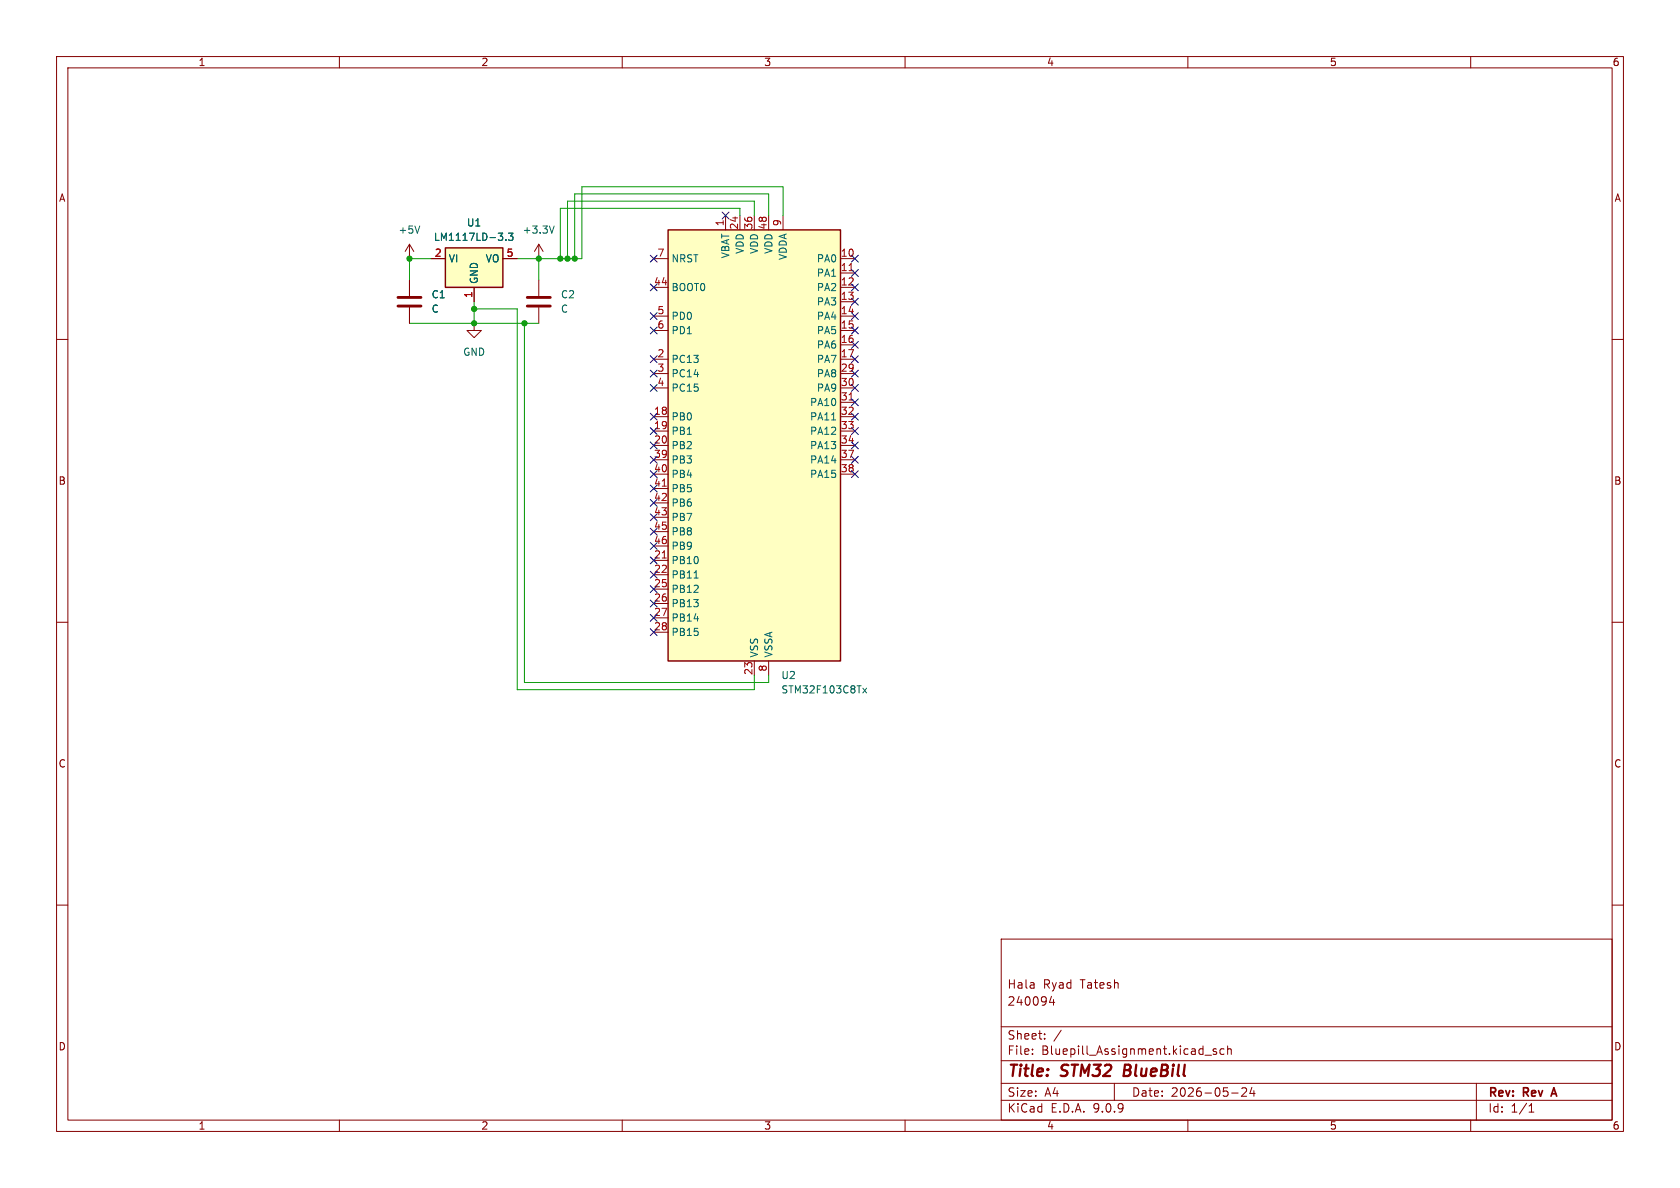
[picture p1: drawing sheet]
(kicad_sch
 (version 20250114)
 (generator "eeschema")
 (generator_version "9.0")
 (paper "A4")
 (title_block
  (title "STM32 BlueBill")
  (date "2026-05-24")
  (rev "Rev A")
  (comment 1 "Hala Ryad Tatesh")
  (comment 2 "240094"))
 (lib_symbols
  (symbol "Device:C"
   (pin_numbers (hide yes))
   (pin_names
    (offset 0.254)) (exclude_from_sim no) (in_bom yes) (on_board yes)
   (property "Reference" "C" (at 0.635 2.54 0) (effects (font (size 1.27 1.27)) (justify left)))
   (property "Value" "C" (at 0.635 -2.54 0) (effects (font (size 1.27 1.27)) (justify left)))
   (property "Footprint" "" (at 0.9652 -3.81 0) (effects (font (size 1.27 1.27)) (hide yes)))
   (property "Datasheet" "~" (at 0 0 0) (effects (font (size 1.27 1.27)) (hide yes)))
   (property "Description" "Unpolarized capacitor" (at 0 0 0) (effects (font (size 1.27 1.27)) (hide yes)))
   (symbol "C_0_1"
    (polyline (pts (xy -2.032 0.762) (xy 2.032 0.762)) (stroke (width 0.508) (type default)) (fill (type none)))
    (polyline (pts (xy -2.032 -0.762) (xy 2.032 -0.762)) (stroke (width 0.508) (type default)) (fill (type none))))
   (symbol "C_1_1"
    (pin passive line (at 0 3.81 270) (length 2.794) (name "~" (effects (font (size 1.27 1.27)))) (number "1" (effects (font (size 1.27 1.27)))))
    (pin passive line (at 0 -3.81 90) (length 2.794) (name "~" (effects (font (size 1.27 1.27)))) (number "2" (effects (font (size 1.27 1.27))))))
   (embedded_fonts no))
  (symbol "MCU_ST_STM32F1:STM32F103C8Tx" (exclude_from_sim no) (in_bom yes) (on_board yes)
   (property "Reference" "U" (at -15.24 39.37 0) (effects (font (size 1.27 1.27)) (justify left)))
   (property "Value" "STM32F103C8Tx" (at 7.62 39.37 0) (effects (font (size 1.27 1.27)) (justify left)))
   (property "Footprint" "Package_QFP:LQFP-48_7x7mm_P0.5mm" (at -15.24 -38.1 0) (effects (font (size 1.27 1.27)) (justify right) (hide yes)))
   (property "Datasheet" "https://www.st.com/resource/en/datasheet/stm32f103c8.pdf" (at 0 0 0) (effects (font (size 1.27 1.27)) (hide yes)))
   (property "Description" "STMicroelectronics Arm Cortex-M3 MCU, 64KB flash, 20KB RAM, 72 MHz, 2.0-3.6V, 37 GPIO, LQFP48" (at 0 0 0) (effects (font (size 1.27 1.27)) (hide yes)))
   (symbol "STM32F103C8Tx_0_1"
    (rectangle (start -15.24 -38.1) (end 15.24 38.1) (stroke (width 0.254) (type default)) (fill (type background))))
   (symbol "STM32F103C8Tx_1_1"
    (pin input line (at -17.78 33.02 0) (length 2.54) (name "NRST" (effects (font (size 1.27 1.27)))) (number "7" (effects (font (size 1.27 1.27)))))
    (pin input line (at -17.78 27.94 0) (length 2.54) (name "BOOT0" (effects (font (size 1.27 1.27)))) (number "44" (effects (font (size 1.27 1.27)))))
    (pin bidirectional line (at -17.78 22.86 0) (length 2.54) (name "PD0" (effects (font (size 1.27 1.27)))) (number "5" (effects (font (size 1.27 1.27))))
    (alternate "RCC_OSC_IN" bidirectional line))
    (pin bidirectional line (at -17.78 20.32 0) (length 2.54) (name "PD1" (effects (font (size 1.27 1.27)))) (number "6" (effects (font (size 1.27 1.27))))
    (alternate "RCC_OSC_OUT" bidirectional line))
    (pin bidirectional line (at -17.78 15.24 0) (length 2.54) (name "PC13" (effects (font (size 1.27 1.27)))) (number "2" (effects (font (size 1.27 1.27))))
    (alternate "RTC_OUT" bidirectional line)
    (alternate "RTC_TAMPER" bidirectional line))
    (pin bidirectional line (at -17.78 12.7 0) (length 2.54) (name "PC14" (effects (font (size 1.27 1.27)))) (number "3" (effects (font (size 1.27 1.27))))
    (alternate "RCC_OSC32_IN" bidirectional line))
    (pin bidirectional line (at -17.78 10.16 0) (length 2.54) (name "PC15" (effects (font (size 1.27 1.27)))) (number "4" (effects (font (size 1.27 1.27))))
    (alternate "ADC1_EXTI15" bidirectional line)
    (alternate "ADC2_EXTI15" bidirectional line)
    (alternate "RCC_OSC32_OUT" bidirectional line))
    (pin bidirectional line (at -17.78 5.08 0) (length 2.54) (name "PB0" (effects (font (size 1.27 1.27)))) (number "18" (effects (font (size 1.27 1.27))))
    (alternate "ADC1_IN8" bidirectional line)
    (alternate "ADC2_IN8" bidirectional line)
    (alternate "TIM1_CH2N" bidirectional line)
    (alternate "TIM3_CH3" bidirectional line))
    (pin bidirectional line (at -17.78 2.54 0) (length 2.54) (name "PB1" (effects (font (size 1.27 1.27)))) (number "19" (effects (font (size 1.27 1.27))))
    (alternate "ADC1_IN9" bidirectional line)
    (alternate "ADC2_IN9" bidirectional line)
    (alternate "TIM1_CH3N" bidirectional line)
    (alternate "TIM3_CH4" bidirectional line))
    (pin bidirectional line (at -17.78 0 0) (length 2.54) (name "PB2" (effects (font (size 1.27 1.27)))) (number "20" (effects (font (size 1.27 1.27)))))
    (pin bidirectional line (at -17.78 -2.54 0) (length 2.54) (name "PB3" (effects (font (size 1.27 1.27)))) (number "39" (effects (font (size 1.27 1.27))))
    (alternate "SPI1_SCK" bidirectional line)
    (alternate "SYS_JTDO-TRACESWO" bidirectional line)
    (alternate "TIM2_CH2" bidirectional line))
    (pin bidirectional line (at -17.78 -5.08 0) (length 2.54) (name "PB4" (effects (font (size 1.27 1.27)))) (number "40" (effects (font (size 1.27 1.27))))
    (alternate "SPI1_MISO" bidirectional line)
    (alternate "SYS_NJTRST" bidirectional line)
    (alternate "TIM3_CH1" bidirectional line))
    (pin bidirectional line (at -17.78 -7.62 0) (length 2.54) (name "PB5" (effects (font (size 1.27 1.27)))) (number "41" (effects (font (size 1.27 1.27))))
    (alternate "I2C1_SMBA" bidirectional line)
    (alternate "SPI1_MOSI" bidirectional line)
    (alternate "TIM3_CH2" bidirectional line))
    (pin bidirectional line (at -17.78 -10.16 0) (length 2.54) (name "PB6" (effects (font (size 1.27 1.27)))) (number "42" (effects (font (size 1.27 1.27))))
    (alternate "I2C1_SCL" bidirectional line)
    (alternate "TIM4_CH1" bidirectional line)
    (alternate "USART1_TX" bidirectional line))
    (pin bidirectional line (at -17.78 -12.7 0) (length 2.54) (name "PB7" (effects (font (size 1.27 1.27)))) (number "43" (effects (font (size 1.27 1.27))))
    (alternate "I2C1_SDA" bidirectional line)
    (alternate "TIM4_CH2" bidirectional line)
    (alternate "USART1_RX" bidirectional line))
    (pin bidirectional line (at -17.78 -15.24 0) (length 2.54) (name "PB8" (effects (font (size 1.27 1.27)))) (number "45" (effects (font (size 1.27 1.27))))
    (alternate "CAN_RX" bidirectional line)
    (alternate "I2C1_SCL" bidirectional line)
    (alternate "TIM4_CH3" bidirectional line))
    (pin bidirectional line (at -17.78 -17.78 0) (length 2.54) (name "PB9" (effects (font (size 1.27 1.27)))) (number "46" (effects (font (size 1.27 1.27))))
    (alternate "CAN_TX" bidirectional line)
    (alternate "I2C1_SDA" bidirectional line)
    (alternate "TIM4_CH4" bidirectional line))
    (pin bidirectional line (at -17.78 -20.32 0) (length 2.54) (name "PB10" (effects (font (size 1.27 1.27)))) (number "21" (effects (font (size 1.27 1.27))))
    (alternate "I2C2_SCL" bidirectional line)
    (alternate "TIM2_CH3" bidirectional line)
    (alternate "USART3_TX" bidirectional line))
    (pin bidirectional line (at -17.78 -22.86 0) (length 2.54) (name "PB11" (effects (font (size 1.27 1.27)))) (number "22" (effects (font (size 1.27 1.27))))
    (alternate "ADC1_EXTI11" bidirectional line)
    (alternate "ADC2_EXTI11" bidirectional line)
    (alternate "I2C2_SDA" bidirectional line)
    (alternate "TIM2_CH4" bidirectional line)
    (alternate "USART3_RX" bidirectional line))
    (pin bidirectional line (at -17.78 -25.4 0) (length 2.54) (name "PB12" (effects (font (size 1.27 1.27)))) (number "25" (effects (font (size 1.27 1.27))))
    (alternate "I2C2_SMBA" bidirectional line)
    (alternate "SPI2_NSS" bidirectional line)
    (alternate "TIM1_BKIN" bidirectional line)
    (alternate "USART3_CK" bidirectional line))
    (pin bidirectional line (at -17.78 -27.94 0) (length 2.54) (name "PB13" (effects (font (size 1.27 1.27)))) (number "26" (effects (font (size 1.27 1.27))))
    (alternate "SPI2_SCK" bidirectional line)
    (alternate "TIM1_CH1N" bidirectional line)
    (alternate "USART3_CTS" bidirectional line))
    (pin bidirectional line (at -17.78 -30.48 0) (length 2.54) (name "PB14" (effects (font (size 1.27 1.27)))) (number "27" (effects (font (size 1.27 1.27))))
    (alternate "SPI2_MISO" bidirectional line)
    (alternate "TIM1_CH2N" bidirectional line)
    (alternate "USART3_RTS" bidirectional line))
    (pin bidirectional line (at -17.78 -33.02 0) (length 2.54) (name "PB15" (effects (font (size 1.27 1.27)))) (number "28" (effects (font (size 1.27 1.27))))
    (alternate "ADC1_EXTI15" bidirectional line)
    (alternate "ADC2_EXTI15" bidirectional line)
    (alternate "SPI2_MOSI" bidirectional line)
    (alternate "TIM1_CH3N" bidirectional line))
    (pin power_in line (at -5.08 40.64 270) (length 2.54) (name "VBAT" (effects (font (size 1.27 1.27)))) (number "1" (effects (font (size 1.27 1.27)))))
    (pin power_in line (at -2.54 40.64 270) (length 2.54) (name "VDD" (effects (font (size 1.27 1.27)))) (number "24" (effects (font (size 1.27 1.27)))))
    (pin power_in line (at 0 40.64 270) (length 2.54) (name "VDD" (effects (font (size 1.27 1.27)))) (number "36" (effects (font (size 1.27 1.27)))))
    (pin power_in line (at 0 -40.64 90) (length 2.54) (name "VSS" (effects (font (size 1.27 1.27)))) (number "23" (effects (font (size 1.27 1.27)))))
    (pin passive line (at 0 -40.64 90) (length 2.54) (hide yes) (name "VSS" (effects (font (size 1.27 1.27)))) (number "35" (effects (font (size 1.27 1.27)))))
    (pin passive line (at 0 -40.64 90) (length 2.54) (hide yes) (name "VSS" (effects (font (size 1.27 1.27)))) (number "47" (effects (font (size 1.27 1.27)))))
    (pin power_in line (at 2.54 40.64 270) (length 2.54) (name "VDD" (effects (font (size 1.27 1.27)))) (number "48" (effects (font (size 1.27 1.27)))))
    (pin power_in line (at 2.54 -40.64 90) (length 2.54) (name "VSSA" (effects (font (size 1.27 1.27)))) (number "8" (effects (font (size 1.27 1.27)))))
    (pin power_in line (at 5.08 40.64 270) (length 2.54) (name "VDDA" (effects (font (size 1.27 1.27)))) (number "9" (effects (font (size 1.27 1.27)))))
    (pin bidirectional line (at 17.78 33.02 180) (length 2.54) (name "PA0" (effects (font (size 1.27 1.27)))) (number "10" (effects (font (size 1.27 1.27))))
    (alternate "ADC1_IN0" bidirectional line)
    (alternate "ADC2_IN0" bidirectional line)
    (alternate "SYS_WKUP" bidirectional line)
    (alternate "TIM2_CH1" bidirectional line)
    (alternate "TIM2_ETR" bidirectional line)
    (alternate "USART2_CTS" bidirectional line))
    (pin bidirectional line (at 17.78 30.48 180) (length 2.54) (name "PA1" (effects (font (size 1.27 1.27)))) (number "11" (effects (font (size 1.27 1.27))))
    (alternate "ADC1_IN1" bidirectional line)
    (alternate "ADC2_IN1" bidirectional line)
    (alternate "TIM2_CH2" bidirectional line)
    (alternate "USART2_RTS" bidirectional line))
    (pin bidirectional line (at 17.78 27.94 180) (length 2.54) (name "PA2" (effects (font (size 1.27 1.27)))) (number "12" (effects (font (size 1.27 1.27))))
    (alternate "ADC1_IN2" bidirectional line)
    (alternate "ADC2_IN2" bidirectional line)
    (alternate "TIM2_CH3" bidirectional line)
    (alternate "USART2_TX" bidirectional line))
    (pin bidirectional line (at 17.78 25.4 180) (length 2.54) (name "PA3" (effects (font (size 1.27 1.27)))) (number "13" (effects (font (size 1.27 1.27))))
    (alternate "ADC1_IN3" bidirectional line)
    (alternate "ADC2_IN3" bidirectional line)
    (alternate "TIM2_CH4" bidirectional line)
    (alternate "USART2_RX" bidirectional line))
    (pin bidirectional line (at 17.78 22.86 180) (length 2.54) (name "PA4" (effects (font (size 1.27 1.27)))) (number "14" (effects (font (size 1.27 1.27))))
    (alternate "ADC1_IN4" bidirectional line)
    (alternate "ADC2_IN4" bidirectional line)
    (alternate "SPI1_NSS" bidirectional line)
    (alternate "USART2_CK" bidirectional line))
    (pin bidirectional line (at 17.78 20.32 180) (length 2.54) (name "PA5" (effects (font (size 1.27 1.27)))) (number "15" (effects (font (size 1.27 1.27))))
    (alternate "ADC1_IN5" bidirectional line)
    (alternate "ADC2_IN5" bidirectional line)
    (alternate "SPI1_SCK" bidirectional line))
    (pin bidirectional line (at 17.78 17.78 180) (length 2.54) (name "PA6" (effects (font (size 1.27 1.27)))) (number "16" (effects (font (size 1.27 1.27))))
    (alternate "ADC1_IN6" bidirectional line)
    (alternate "ADC2_IN6" bidirectional line)
    (alternate "SPI1_MISO" bidirectional line)
    (alternate "TIM1_BKIN" bidirectional line)
    (alternate "TIM3_CH1" bidirectional line))
    (pin bidirectional line (at 17.78 15.24 180) (length 2.54) (name "PA7" (effects (font (size 1.27 1.27)))) (number "17" (effects (font (size 1.27 1.27))))
    (alternate "ADC1_IN7" bidirectional line)
    (alternate "ADC2_IN7" bidirectional line)
    (alternate "SPI1_MOSI" bidirectional line)
    (alternate "TIM1_CH1N" bidirectional line)
    (alternate "TIM3_CH2" bidirectional line))
    (pin bidirectional line (at 17.78 12.7 180) (length 2.54) (name "PA8" (effects (font (size 1.27 1.27)))) (number "29" (effects (font (size 1.27 1.27))))
    (alternate "RCC_MCO" bidirectional line)
    (alternate "TIM1_CH1" bidirectional line)
    (alternate "USART1_CK" bidirectional line))
    (pin bidirectional line (at 17.78 10.16 180) (length 2.54) (name "PA9" (effects (font (size 1.27 1.27)))) (number "30" (effects (font (size 1.27 1.27))))
    (alternate "TIM1_CH2" bidirectional line)
    (alternate "USART1_TX" bidirectional line))
    (pin bidirectional line (at 17.78 7.62 180) (length 2.54) (name "PA10" (effects (font (size 1.27 1.27)))) (number "31" (effects (font (size 1.27 1.27))))
    (alternate "TIM1_CH3" bidirectional line)
    (alternate "USART1_RX" bidirectional line))
    (pin bidirectional line (at 17.78 5.08 180) (length 2.54) (name "PA11" (effects (font (size 1.27 1.27)))) (number "32" (effects (font (size 1.27 1.27))))
    (alternate "ADC1_EXTI11" bidirectional line)
    (alternate "ADC2_EXTI11" bidirectional line)
    (alternate "CAN_RX" bidirectional line)
    (alternate "TIM1_CH4" bidirectional line)
    (alternate "USART1_CTS" bidirectional line)
    (alternate "USB_DM" bidirectional line))
    (pin bidirectional line (at 17.78 2.54 180) (length 2.54) (name "PA12" (effects (font (size 1.27 1.27)))) (number "33" (effects (font (size 1.27 1.27))))
    (alternate "CAN_TX" bidirectional line)
    (alternate "TIM1_ETR" bidirectional line)
    (alternate "USART1_RTS" bidirectional line)
    (alternate "USB_DP" bidirectional line))
    (pin bidirectional line (at 17.78 0 180) (length 2.54) (name "PA13" (effects (font (size 1.27 1.27)))) (number "34" (effects (font (size 1.27 1.27))))
    (alternate "SYS_JTMS-SWDIO" bidirectional line))
    (pin bidirectional line (at 17.78 -2.54 180) (length 2.54) (name "PA14" (effects (font (size 1.27 1.27)))) (number "37" (effects (font (size 1.27 1.27))))
    (alternate "SYS_JTCK-SWCLK" bidirectional line))
    (pin bidirectional line (at 17.78 -5.08 180) (length 2.54) (name "PA15" (effects (font (size 1.27 1.27)))) (number "38" (effects (font (size 1.27 1.27))))
    (alternate "ADC1_EXTI15" bidirectional line)
    (alternate "ADC2_EXTI15" bidirectional line)
    (alternate "SPI1_NSS" bidirectional line)
    (alternate "SYS_JTDI" bidirectional line)
    (alternate "TIM2_CH1" bidirectional line)
    (alternate "TIM2_ETR" bidirectional line)))
   (embedded_fonts no))
  (symbol "Regulator_Linear:LM1117LD-3.3" (exclude_from_sim no) (in_bom yes) (on_board yes)
   (property "Reference" "U" (at -3.81 3.175 0) (effects (font (size 1.27 1.27))))
   (property "Value" "LM1117LD-3.3" (at 0 3.175 0) (effects (font (size 1.27 1.27)) (justify left)))
   (property "Footprint" "Package_SON:WSON-8-1EP_4x4mm_P0.8mm_EP2.2x3mm" (at 0 0 0) (effects (font (size 1.27 1.27)) (hide yes)))
   (property "Datasheet" "http://www.ti.com/lit/ds/symlink/lm1117.pdf" (at 0 0 0) (effects (font (size 1.27 1.27)) (hide yes)))
   (property "Description" "800mA Low-Dropout Linear Regulator, 3.3V fixed output, WSON-8" (at 0 0 0) (effects (font (size 1.27 1.27)) (hide yes)))
   (symbol "LM1117LD-3.3_0_1"
    (rectangle (start -5.08 -5.08) (end 5.08 1.905) (stroke (width 0.254) (type default)) (fill (type background))))
   (symbol "LM1117LD-3.3_1_1"
    (pin power_in line (at -7.62 0 0) (length 2.54) (name "VI" (effects (font (size 1.27 1.27)))) (number "2" (effects (font (size 1.27 1.27)))))
    (pin passive line (at -7.62 0 0) (length 2.54) (hide yes) (name "VI" (effects (font (size 1.27 1.27)))) (number "3" (effects (font (size 1.27 1.27)))))
    (pin passive line (at -7.62 0 0) (length 2.54) (hide yes) (name "VI" (effects (font (size 1.27 1.27)))) (number "4" (effects (font (size 1.27 1.27)))))
    (pin power_in line (at 0 -7.62 90) (length 2.54) (name "GND" (effects (font (size 1.27 1.27)))) (number "1" (effects (font (size 1.27 1.27)))))
    (pin no_connect line (at 5.08 -2.54 180) (length 2.54) (hide yes) (name "NC" (effects (font (size 1.27 1.27)))) (number "8" (effects (font (size 1.27 1.27)))))
    (pin power_out line (at 7.62 0 180) (length 2.54) (name "VO" (effects (font (size 1.27 1.27)))) (number "5" (effects (font (size 1.27 1.27)))))
    (pin passive line (at 7.62 0 180) (length 2.54) (hide yes) (name "VO" (effects (font (size 1.27 1.27)))) (number "6" (effects (font (size 1.27 1.27)))))
    (pin passive line (at 7.62 0 180) (length 2.54) (hide yes) (name "VO" (effects (font (size 1.27 1.27)))) (number "7" (effects (font (size 1.27 1.27)))))
    (pin passive line (at 7.62 0 180) (length 2.54) (hide yes) (name "VO" (effects (font (size 1.27 1.27)))) (number "9" (effects (font (size 1.27 1.27))))))
   (embedded_fonts no))
  (symbol "power:+3.3V"
   (power)
   (pin_numbers (hide yes))
   (pin_names
    (offset 0) (hide yes)) (exclude_from_sim no) (in_bom yes) (on_board yes)
   (property "Reference" "#PWR" (at 0 -3.81 0) (effects (font (size 1.27 1.27)) (hide yes)))
   (property "Value" "+3.3V" (at 0 3.556 0) (effects (font (size 1.27 1.27))))
   (property "Footprint" "" (at 0 0 0) (effects (font (size 1.27 1.27)) (hide yes)))
   (property "Datasheet" "" (at 0 0 0) (effects (font (size 1.27 1.27)) (hide yes)))
   (property "Description" "Power symbol creates a global label with name \"+3.3V\"" (at 0 0 0) (effects (font (size 1.27 1.27)) (hide yes)))
   (symbol "+3.3V_0_1"
    (polyline (pts (xy -0.762 1.27) (xy 0 2.54)) (stroke (width 0) (type default)) (fill (type none)))
    (polyline (pts (xy 0 2.54) (xy 0.762 1.27)) (stroke (width 0) (type default)) (fill (type none)))
    (polyline (pts (xy 0 0) (xy 0 2.54)) (stroke (width 0) (type default)) (fill (type none))))
   (symbol "+3.3V_1_1"
    (pin power_in line (at 0 0 90) (length 0) (name "~" (effects (font (size 1.27 1.27)))) (number "1" (effects (font (size 1.27 1.27))))))
   (embedded_fonts no))
  (symbol "power:+5V"
   (power)
   (pin_numbers (hide yes))
   (pin_names
    (offset 0) (hide yes)) (exclude_from_sim no) (in_bom yes) (on_board yes)
   (property "Reference" "#PWR" (at 0 -3.81 0) (effects (font (size 1.27 1.27)) (hide yes)))
   (property "Value" "+5V" (at 0 3.556 0) (effects (font (size 1.27 1.27))))
   (property "Footprint" "" (at 0 0 0) (effects (font (size 1.27 1.27)) (hide yes)))
   (property "Datasheet" "" (at 0 0 0) (effects (font (size 1.27 1.27)) (hide yes)))
   (property "Description" "Power symbol creates a global label with name \"+5V\"" (at 0 0 0) (effects (font (size 1.27 1.27)) (hide yes)))
   (symbol "+5V_0_1"
    (polyline (pts (xy -0.762 1.27) (xy 0 2.54)) (stroke (width 0) (type default)) (fill (type none)))
    (polyline (pts (xy 0 2.54) (xy 0.762 1.27)) (stroke (width 0) (type default)) (fill (type none)))
    (polyline (pts (xy 0 0) (xy 0 2.54)) (stroke (width 0) (type default)) (fill (type none))))
   (symbol "+5V_1_1"
    (pin power_in line (at 0 0 90) (length 0) (name "~" (effects (font (size 1.27 1.27)))) (number "1" (effects (font (size 1.27 1.27))))))
   (embedded_fonts no))
  (symbol "power:GND"
   (power)
   (pin_numbers (hide yes))
   (pin_names
    (offset 0) (hide yes)) (exclude_from_sim no) (in_bom yes) (on_board yes)
   (property "Reference" "#PWR" (at 0 -6.35 0) (effects (font (size 1.27 1.27)) (hide yes)))
   (property "Value" "GND" (at 0 -3.81 0) (effects (font (size 1.27 1.27))))
   (property "Footprint" "" (at 0 0 0) (effects (font (size 1.27 1.27)) (hide yes)))
   (property "Datasheet" "" (at 0 0 0) (effects (font (size 1.27 1.27)) (hide yes)))
   (property "Description" "Power symbol creates a global label with name \"GND\" , ground" (at 0 0 0) (effects (font (size 1.27 1.27)) (hide yes)))
   (symbol "GND_0_1"
    (polyline (pts (xy 0 0) (xy 0 -1.27) (xy 1.27 -1.27) (xy 0 -2.54) (xy -1.27 -1.27) (xy 0 -1.27)) (stroke (width 0) (type default)) (fill (type none))))
   (symbol "GND_1_1"
    (pin power_in line (at 0 0 270) (length 0) (name "~" (effects (font (size 1.27 1.27)))) (number "1" (effects (font (size 1.27 1.27))))))
   (embedded_fonts no)))
 (junction
  (at 83.82 54.61)
  (diameter 0)
  (color 0 0 0 0))
 (junction
  (at 95.25 45.72)
  (diameter 0)
  (color 0 0 0 0))
 (junction
  (at 72.39 45.72)
  (diameter 0)
  (color 0 0 0 0))
 (junction
  (at 99.06 45.72)
  (diameter 0)
  (color 0 0 0 0))
 (junction
  (at 92.71 57.15)
  (diameter 0)
  (color 0 0 0 0))
 (junction
  (at 101.6 45.72)
  (diameter 0)
  (color 0 0 0 0))
 (junction
  (at 83.82 57.15)
  (diameter 0)
  (color 0 0 0 0))
 (junction
  (at 100.33 45.72)
  (diameter 0)
  (color 0 0 0 0))
 (no_connect
  (at 115.57 106.68))
 (no_connect
  (at 115.57 66.04))
 (no_connect
  (at 151.13 71.12))
 (no_connect
  (at 115.57 73.66))
 (no_connect
  (at 115.57 101.6))
 (no_connect
  (at 151.13 50.8))
 (no_connect
  (at 115.57 68.58))
 (no_connect
  (at 151.13 48.26))
 (no_connect
  (at 115.57 63.5))
 (no_connect
  (at 151.13 45.72))
 (no_connect
  (at 115.57 81.28))
 (no_connect
  (at 151.13 68.58))
 (no_connect
  (at 115.57 78.74))
 (no_connect
  (at 115.57 58.42))
 (no_connect
  (at 151.13 66.04))
 (no_connect
  (at 128.27 38.1))
 (no_connect
  (at 115.57 93.98))
 (no_connect
  (at 151.13 58.42))
 (no_connect
  (at 151.13 73.66))
 (no_connect
  (at 115.57 99.06))
 (no_connect
  (at 151.13 55.88))
 (no_connect
  (at 115.57 104.14))
 (no_connect
  (at 151.13 76.2))
 (no_connect
  (at 115.57 76.2))
 (no_connect
  (at 151.13 63.5))
 (no_connect
  (at 115.57 109.22))
 (no_connect
  (at 115.57 86.36))
 (no_connect
  (at 151.13 78.74))
 (no_connect
  (at 151.13 60.96))
 (no_connect
  (at 115.57 45.72))
 (no_connect
  (at 151.13 53.34))
 (no_connect
  (at 115.57 83.82))
 (no_connect
  (at 115.57 91.44))
 (no_connect
  (at 115.57 96.52))
 (no_connect
  (at 115.57 111.76))
 (no_connect
  (at 151.13 81.28))
 (no_connect
  (at 115.57 50.8))
 (no_connect
  (at 151.13 83.82))
 (no_connect
  (at 115.57 55.88))
 (no_connect
  (at 115.57 88.9))
 (wire
  (pts (xy 83.82 53.34) (xy 83.82 54.61))
  (stroke (width 0) (type default)))
 (wire
  (pts (xy 92.71 57.15) (xy 95.25 57.15))
  (stroke (width 0) (type default)))
 (wire
  (pts (xy 83.82 54.61) (xy 91.44 54.61))
  (stroke (width 0) (type default)))
 (wire
  (pts (xy 138.43 33.02) (xy 102.87 33.02))
  (stroke (width 0) (type default)))
 (wire
  (pts (xy 102.87 33.02) (xy 102.87 45.72))
  (stroke (width 0) (type default)))
 (wire
  (pts (xy 135.89 38.1) (xy 135.89 34.29))
  (stroke (width 0) (type default)))
 (wire
  (pts (xy 130.81 38.1) (xy 130.81 36.83))
  (stroke (width 0) (type default)))
 (wire
  (pts (xy 101.6 34.29) (xy 101.6 45.72))
  (stroke (width 0) (type default)))
 (wire
  (pts (xy 130.81 36.83) (xy 99.06 36.83))
  (stroke (width 0) (type default)))
 (wire
  (pts (xy 72.39 45.72) (xy 72.39 49.53))
  (stroke (width 0) (type default)))
 (wire
  (pts (xy 95.25 45.72) (xy 99.06 45.72))
  (stroke (width 0) (type default)))
 (wire
  (pts (xy 135.89 34.29) (xy 101.6 34.29))
  (stroke (width 0) (type default)))
 (wire
  (pts (xy 91.44 121.92) (xy 133.35 121.92))
  (stroke (width 0) (type default)))
 (wire
  (pts (xy 135.89 120.65) (xy 92.71 120.65))
  (stroke (width 0) (type default)))
 (wire
  (pts (xy 72.39 57.15) (xy 83.82 57.15))
  (stroke (width 0) (type default)))
 (wire
  (pts (xy 100.33 45.72) (xy 101.6 45.72))
  (stroke (width 0) (type default)))
 (wire
  (pts (xy 133.35 35.56) (xy 100.33 35.56))
  (stroke (width 0) (type default)))
 (wire
  (pts (xy 92.71 120.65) (xy 92.71 57.15))
  (stroke (width 0) (type default)))
 (wire
  (pts (xy 101.6 45.72) (xy 102.87 45.72))
  (stroke (width 0) (type default)))
 (wire
  (pts (xy 91.44 54.61) (xy 91.44 121.92))
  (stroke (width 0) (type default)))
 (wire
  (pts (xy 95.25 45.72) (xy 95.25 49.53))
  (stroke (width 0) (type default)))
 (wire
  (pts (xy 138.43 38.1) (xy 138.43 33.02))
  (stroke (width 0) (type default)))
 (wire
  (pts (xy 133.35 121.92) (xy 133.35 119.38))
  (stroke (width 0) (type default)))
 (wire
  (pts (xy 133.35 38.1) (xy 133.35 35.56))
  (stroke (width 0) (type default)))
 (wire
  (pts (xy 83.82 57.15) (xy 92.71 57.15))
  (stroke (width 0) (type default)))
 (wire
  (pts (xy 91.44 45.72) (xy 95.25 45.72))
  (stroke (width 0) (type default)))
 (wire
  (pts (xy 83.82 54.61) (xy 83.82 57.15))
  (stroke (width 0) (type default)))
 (wire
  (pts (xy 135.89 119.38) (xy 135.89 120.65))
  (stroke (width 0) (type default)))
 (wire
  (pts (xy 100.33 35.56) (xy 100.33 45.72))
  (stroke (width 0) (type default)))
 (wire
  (pts (xy 99.06 36.83) (xy 99.06 45.72))
  (stroke (width 0) (type default)))
 (wire
  (pts (xy 72.39 45.72) (xy 76.2 45.72))
  (stroke (width 0) (type default)))
 (wire
  (pts (xy 99.06 45.72) (xy 100.33 45.72))
  (stroke (width 0) (type default)))
 (symbol
  (lib_id "power:GND")
  (at 83.82 57.15 0)
  (unit 1)
  (exclude_from_sim no)
  (in_bom yes)
  (on_board yes)
  (dnp no)
  (fields_autoplaced yes)
  (property "Reference" "#PWR01" (at 83.82 63.5 0) (effects (font (size 1.27 1.27)) (hide yes)))
  (property "Value" "GND" (at 83.82 62.23 0) (effects (font (size 1.27 1.27))))
  (property "Footprint" "" (at 83.82 57.15 0) (effects (font (size 1.27 1.27)) (hide yes)))
  (property "Datasheet" "" (at 83.82 57.15 0) (effects (font (size 1.27 1.27)) (hide yes)))
  (property "Description" "Power symbol creates a global label with name \"GND\" , ground" (at 83.82 57.15 0) (effects (font (size 1.27 1.27)) (hide yes)))
  (pin "1"))
 (symbol
  (lib_id "power:+3.3V")
  (at 95.25 45.72 0)
  (unit 1)
  (exclude_from_sim no)
  (in_bom yes)
  (on_board yes)
  (dnp no)
  (fields_autoplaced yes)
  (property "Reference" "#PWR03" (at 95.25 49.53 0) (effects (font (size 1.27 1.27)) (hide yes)))
  (property "Value" "+3.3V" (at 95.25 40.64 0) (effects (font (size 1.27 1.27))))
  (property "Footprint" "" (at 95.25 45.72 0) (effects (font (size 1.27 1.27)) (hide yes)))
  (property "Datasheet" "" (at 95.25 45.72 0) (effects (font (size 1.27 1.27)) (hide yes)))
  (property "Description" "Power symbol creates a global label with name \"+3.3V\"" (at 95.25 45.72 0) (effects (font (size 1.27 1.27)) (hide yes)))
  (pin "1"))
 (symbol
  (lib_id "MCU_ST_STM32F1:STM32F103C8Tx")
  (at 133.35 78.74 0)
  (unit 1)
  (exclude_from_sim no)
  (in_bom yes)
  (on_board yes)
  (dnp no)
  (fields_autoplaced yes)
  (property "Reference" "U2" (at 138.0333 119.38 0) (effects (font (size 1.27 1.27)) (justify left)))
  (property "Value" "STM32F103C8Tx" (at 138.0333 121.92 0) (effects (font (size 1.27 1.27)) (justify left)))
  (property "Footprint" "Package_QFP:LQFP-48_7x7mm_P0.5mm" (at 118.11 116.84 0) (effects (font (size 1.27 1.27)) (justify right) (hide yes)))
  (property "Datasheet" "https://www.st.com/resource/en/datasheet/stm32f103c8.pdf" (at 133.35 78.74 0) (effects (font (size 1.27 1.27)) (hide yes)))
  (property "Description" "STMicroelectronics Arm Cortex-M3 MCU, 64KB flash, 20KB RAM, 72 MHz, 2.0-3.6V, 37 GPIO, LQFP48" (at 133.35 78.74 0) (effects (font (size 1.27 1.27)) (hide yes)))
  (pin "13")
  (pin "15")
  (pin "20")
  (pin "41")
  (pin "5")
  (pin "2")
  (pin "18")
  (pin "25")
  (pin "26")
  (pin "47")
  (pin "40")
  (pin "39")
  (pin "23")
  (pin "12")
  (pin "16")
  (pin "48")
  (pin "7")
  (pin "29")
  (pin "24")
  (pin "11")
  (pin "6")
  (pin "19")
  (pin "45")
  (pin "9")
  (pin "3")
  (pin "4")
  (pin "21")
  (pin "27")
  (pin "1")
  (pin "46")
  (pin "28")
  (pin "43")
  (pin "22")
  (pin "42")
  (pin "36")
  (pin "35")
  (pin "10")
  (pin "44")
  (pin "8")
  (pin "14")
  (pin "30")
  (pin "31")
  (pin "32")
  (pin "33")
  (pin "17")
  (pin "37")
  (pin "34")
  (pin "38"))
 (symbol
  (lib_id "Device:C")
  (at 72.39 53.34 0)
  (unit 1)
  (exclude_from_sim no)
  (in_bom yes)
  (on_board yes)
  (dnp no)
  (fields_autoplaced yes)
  (property "Reference" "C1" (at 76.2 52.0699 0) (effects (font (size 1.27 1.27)) (justify left)))
  (property "Value" "C" (at 76.2 54.6099 0) (effects (font (size 1.27 1.27)) (justify left)))
  (property "Footprint" "" (at 73.3552 57.15 0) (effects (font (size 1.27 1.27)) (hide yes)))
  (property "Datasheet" "~" (at 72.39 53.34 0) (effects (font (size 1.27 1.27)) (hide yes)))
  (property "Description" "Unpolarized capacitor" (at 72.39 53.34 0) (effects (font (size 1.27 1.27)) (hide yes)))
  (pin "1")
  (pin "2"))
 (symbol
  (lib_id "Regulator_Linear:LM1117LD-3.3")
  (at 83.82 45.72 0)
  (unit 1)
  (exclude_from_sim no)
  (in_bom yes)
  (on_board yes)
  (dnp no)
  (fields_autoplaced yes)
  (property "Reference" "U1" (at 83.82 39.37 0) (effects (font (size 1.27 1.27))))
  (property "Value" "LM1117LD-3.3" (at 83.82 41.91 0) (effects (font (size 1.27 1.27))))
  (property "Footprint" "Package_SON:WSON-8-1EP_4x4mm_P0.8mm_EP2.2x3mm" (at 83.82 45.72 0) (effects (font (size 1.27 1.27)) (hide yes)))
  (property "Datasheet" "http://www.ti.com/lit/ds/symlink/lm1117.pdf" (at 83.82 45.72 0) (effects (font (size 1.27 1.27)) (hide yes)))
  (property "Description" "800mA Low-Dropout Linear Regulator, 3.3V fixed output, WSON-8" (at 83.82 45.72 0) (effects (font (size 1.27 1.27)) (hide yes)))
  (pin "3")
  (pin "7")
  (pin "9")
  (pin "4")
  (pin "5")
  (pin "6")
  (pin "8")
  (pin "2")
  (pin "1"))
 (symbol
  (lib_id "Device:C")
  (at 95.25 53.34 0)
  (unit 1)
  (exclude_from_sim no)
  (in_bom yes)
  (on_board yes)
  (dnp no)
  (fields_autoplaced yes)
  (property "Reference" "C2" (at 99.06 52.0699 0) (effects (font (size 1.27 1.27)) (justify left)))
  (property "Value" "C" (at 99.06 54.6099 0) (effects (font (size 1.27 1.27)) (justify left)))
  (property "Footprint" "" (at 96.2152 57.15 0) (effects (font (size 1.27 1.27)) (hide yes)))
  (property "Datasheet" "~" (at 95.25 53.34 0) (effects (font (size 1.27 1.27)) (hide yes)))
  (property "Description" "Unpolarized capacitor" (at 95.25 53.34 0) (effects (font (size 1.27 1.27)) (hide yes)))
  (pin "2")
  (pin "1"))
 (symbol
  (lib_id "power:+5V")
  (at 72.39 45.72 0)
  (unit 1)
  (exclude_from_sim no)
  (in_bom yes)
  (on_board yes)
  (dnp no)
  (fields_autoplaced yes)
  (property "Reference" "#PWR02" (at 72.39 49.53 0) (effects (font (size 1.27 1.27)) (hide yes)))
  (property "Value" "+5V" (at 72.39 40.64 0) (effects (font (size 1.27 1.27))))
  (property "Footprint" "" (at 72.39 45.72 0) (effects (font (size 1.27 1.27)) (hide yes)))
  (property "Datasheet" "" (at 72.39 45.72 0) (effects (font (size 1.27 1.27)) (hide yes)))
  (property "Description" "Power symbol creates a global label with name \"+5V\"" (at 72.39 45.72 0) (effects (font (size 1.27 1.27)) (hide yes)))
  (pin "1"))
 (sheet_instances
  (path ""
   (page "1")))
 (embedded_fonts no))
